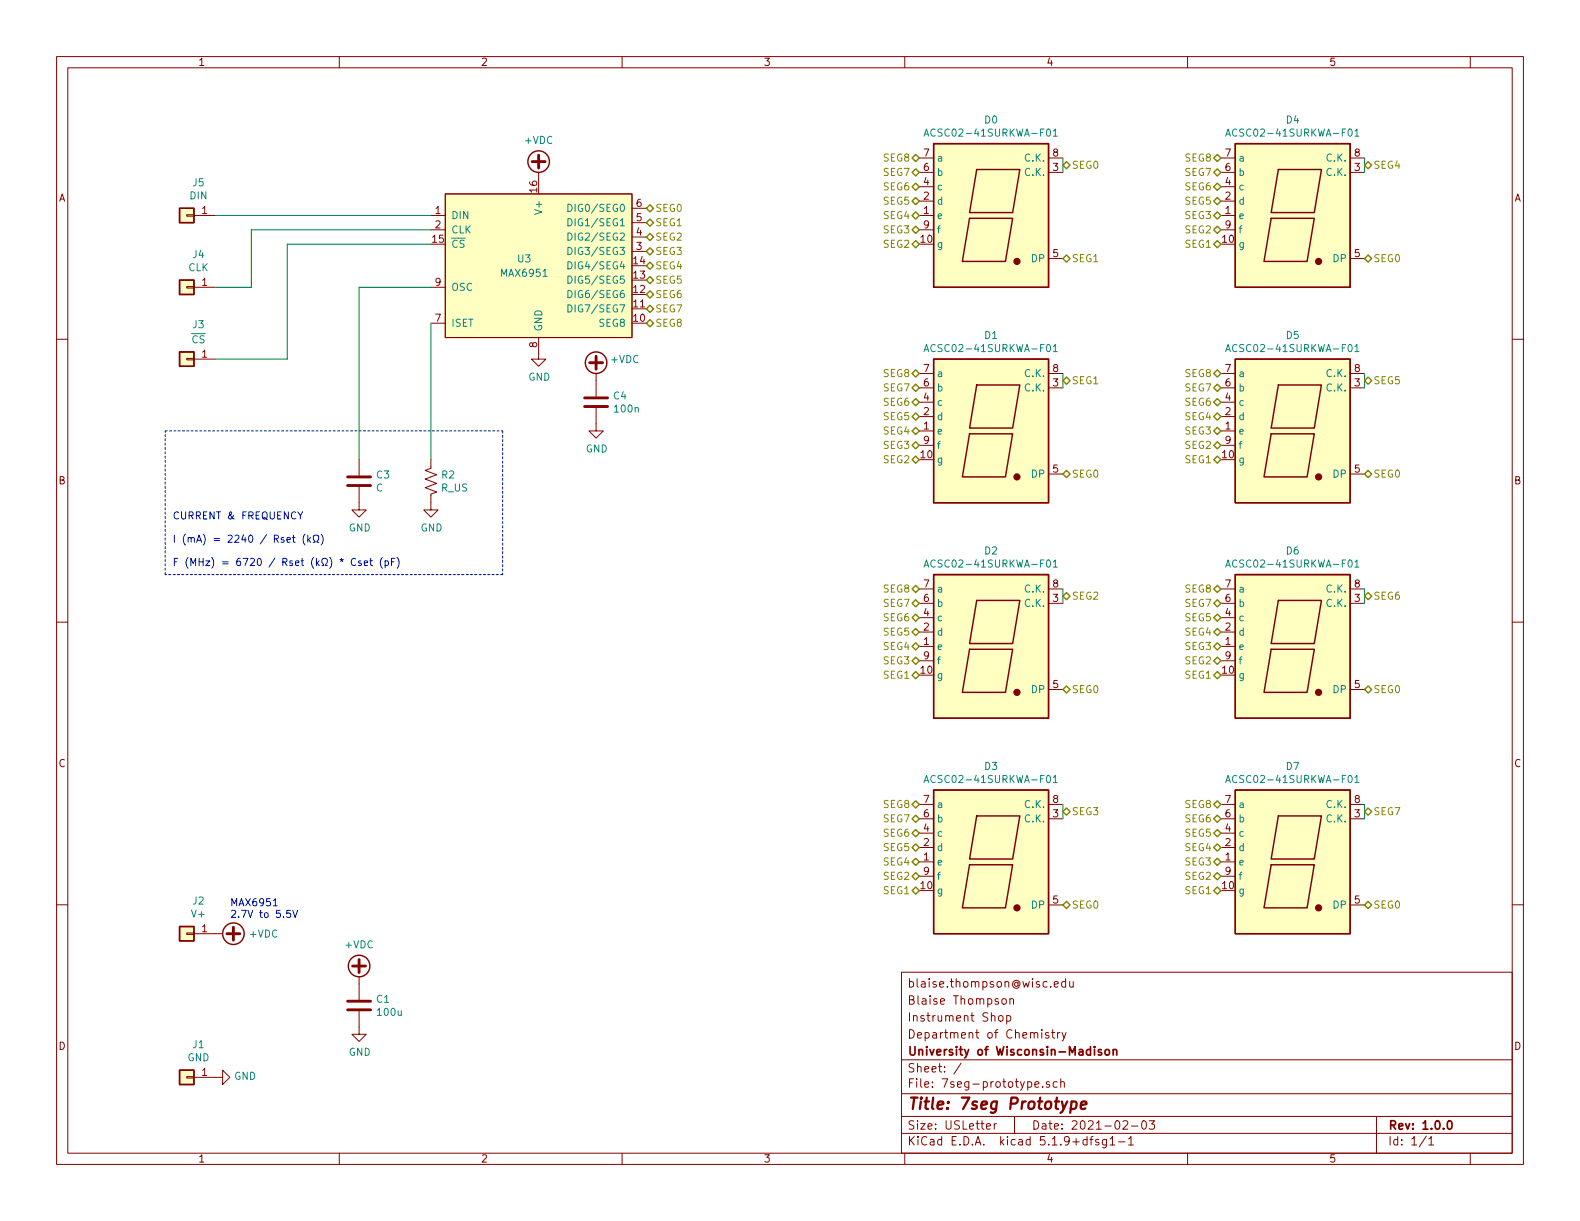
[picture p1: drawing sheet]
EESchema Schematic File Version 4
EELAYER 30 0
EELAYER END
$Descr USLetter 11000 8500
encoding utf-8
Sheet 1 1
Title "7seg Prototype"
Date "2021-02-03"
Rev "1.0.0"
Comp "University of Wisconsin-Madison"
Comment1 "Department of Chemistry"
Comment2 "Instrument Shop"
Comment3 "Blaise Thompson"
Comment4 "blaise.thompson@wisc.edu"
$EndDescr
$Comp
L ACSC02-41SURKWA-F01:ACSC02-41SURKWA-F01 D0
U 1 1
P 6900 1500
F 0 "D0" H 6900 2167 50  0000 C CNN
F 1 "ACSC02-41SURKWA-F01" H 6900 2076 50  0000 C CNN
F 2 "footprints:ACSC02-41SURKWA-F01" H 6900 900 50  0001 C CNN
F 3 "" H 6900 1500 50  0001 C CNN
	1    6900 1500
	1    0    0    -1  
$EndComp
$Comp
L ACSC02-41SURKWA-F01:ACSC02-41SURKWA-F01 D1
U 1 1
P 6900 3000
F 0 "D1" H 6900 3667 50  0000 C CNN
F 1 "ACSC02-41SURKWA-F01" H 6900 3576 50  0000 C CNN
F 2 "footprints:ACSC02-41SURKWA-F01" H 6900 2400 50  0001 C CNN
F 3 "" H 6900 3000 50  0001 C CNN
	1    6900 3000
	1    0    0    -1  
$EndComp
$Comp
L ACSC02-41SURKWA-F01:ACSC02-41SURKWA-F01 D2
U 1 1
P 6900 4500
F 0 "D2" H 6900 5167 50  0000 C CNN
F 1 "ACSC02-41SURKWA-F01" H 6900 5076 50  0000 C CNN
F 2 "footprints:ACSC02-41SURKWA-F01" H 6900 3900 50  0001 C CNN
F 3 "" H 6900 4500 50  0001 C CNN
	1    6900 4500
	1    0    0    -1  
$EndComp
$Comp
L ACSC02-41SURKWA-F01:ACSC02-41SURKWA-F01 D3
U 1 1
P 6900 6000
F 0 "D3" H 6900 6667 50  0000 C CNN
F 1 "ACSC02-41SURKWA-F01" H 6900 6576 50  0000 C CNN
F 2 "footprints:ACSC02-41SURKWA-F01" H 6900 5400 50  0001 C CNN
F 3 "" H 6900 6000 50  0001 C CNN
	1    6900 6000
	1    0    0    -1  
$EndComp
$Comp
L MAX6951:MAX6951 U3
U 1 1
P 3750 1850
F 0 "U3" H 3650 1900 50  0000 C CNN
F 1 "MAX6951" H 3650 1800 50  0000 C CNN
F 2 "Package_SO:QSOP-16_3.9x4.9mm_P0.635mm" H 3750 1850 50  0001 C CNN
F 3 "" H 3750 1850 50  0001 C CNN
	1    3750 1850
	1    0    0    -1  
$EndComp
Wire Wire Line
	3000 1500 1500 1500
Wire Wire Line
	3000 1600 1750 1600
Wire Wire Line
	1750 1600 1750 2000
Wire Wire Line
	1750 2000 1500 2000
Wire Wire Line
	1500 2500 2000 2500
Wire Wire Line
	2000 2500 2000 1700
Wire Wire Line
	2000 1700 3000 1700
$Comp
L power:GND #PWR0111
U 1 1
P 3750 2450
F 0 "#PWR0111" H 3750 2200 50  0001 C CNN
F 1 "GND" H 3755 2277 50  0000 C CNN
F 2 "" H 3750 2450 50  0001 C CNN
F 3 "" H 3750 2450 50  0001 C CNN
	1    3750 2450
	1    0    0    -1  
$EndComp
$Comp
L Device:R_US R2
U 1 1
P 3000 3350
F 0 "R2" H 2932 3396 50  0000 R CNN
F 1 "R_US" H 2932 3305 50  0000 R CNN
F 2 "Resistor_SMD:R_1206_3216Metric_Pad1.30x1.75mm_HandSolder" V 3040 3340 50  0001 C CNN
F 3 "~" H 3000 3350 50  0001 C CNN
	1    3000 3350
	-1   0    0    -1  
$EndComp
Wire Wire Line
	3000 2250 3000 3200
$Comp
L power:GND #PWR0113
U 1 1
P 3000 3500
F 0 "#PWR0113" H 3000 3250 50  0001 C CNN
F 1 "GND" H 3005 3327 50  0000 C CNN
F 2 "" H 3000 3500 50  0001 C CNN
F 3 "" H 3000 3500 50  0001 C CNN
	1    3000 3500
	1    0    0    -1  
$EndComp
$Comp
L Device:C C3
U 1 1
P 2500 3350
F 0 "C3" H 2615 3396 50  0000 L CNN
F 1 "C" H 2615 3305 50  0000 L CNN
F 2 "Capacitor_SMD:C_1206_3216Metric_Pad1.33x1.80mm_HandSolder" H 2538 3200 50  0001 C CNN
F 3 "~" H 2500 3350 50  0001 C CNN
	1    2500 3350
	1    0    0    -1  
$EndComp
$Comp
L power:GND #PWR0114
U 1 1
P 2500 3500
F 0 "#PWR0114" H 2500 3250 50  0001 C CNN
F 1 "GND" H 2505 3327 50  0000 C CNN
F 2 "" H 2500 3500 50  0001 C CNN
F 3 "" H 2500 3500 50  0001 C CNN
	1    2500 3500
	1    0    0    -1  
$EndComp
Wire Wire Line
	2500 3200 2500 2000
Wire Wire Line
	2500 2000 3000 2000
Wire Notes Line
	3500 3000 3500 4000
Wire Notes Line
	3500 4000 1150 4000
Wire Notes Line
	1150 4000 1150 3000
Wire Notes Line
	1150 3000 3500 3000
Wire Wire Line
	7400 1100 7400 1200
Wire Wire Line
	7400 2600 7400 2700
Wire Wire Line
	7400 4100 7400 4200
Wire Wire Line
	7400 5600 7400 5700
Text HLabel 4500 1450 2    50   BiDi ~ 0
SEG0
Text HLabel 4500 1550 2    50   BiDi ~ 0
SEG1
Text HLabel 4500 1650 2    50   BiDi ~ 0
SEG2
Text HLabel 4500 1750 2    50   BiDi ~ 0
SEG3
Text HLabel 4500 1850 2    50   BiDi ~ 0
SEG4
Text HLabel 4500 1950 2    50   BiDi ~ 0
SEG5
Text HLabel 4500 2050 2    50   BiDi ~ 0
SEG6
Text HLabel 7400 1150 2    50   BiDi ~ 0
SEG0
Text HLabel 7400 1800 2    50   BiDi ~ 0
SEG1
Text HLabel 6400 1700 0    50   BiDi ~ 0
SEG2
Text HLabel 6400 1600 0    50   BiDi ~ 0
SEG3
Text HLabel 6400 1500 0    50   BiDi ~ 0
SEG4
Text HLabel 6400 1400 0    50   BiDi ~ 0
SEG5
Text HLabel 6400 1300 0    50   BiDi ~ 0
SEG6
Text HLabel 6400 1200 0    50   BiDi ~ 0
SEG7
Text HLabel 6400 1100 0    50   BiDi ~ 0
SEG8
Text HLabel 7400 2650 2    50   BiDi ~ 0
SEG1
Text HLabel 7400 4150 2    50   BiDi ~ 0
SEG2
Text HLabel 7400 5650 2    50   BiDi ~ 0
SEG3
Text HLabel 7400 3300 2    50   BiDi ~ 0
SEG0
Text HLabel 7400 4800 2    50   BiDi ~ 0
SEG0
Text HLabel 7400 6300 2    50   BiDi ~ 0
SEG0
Text HLabel 6400 3200 0    50   BiDi ~ 0
SEG2
Text HLabel 6400 3100 0    50   BiDi ~ 0
SEG3
Text HLabel 6400 3000 0    50   BiDi ~ 0
SEG4
Text HLabel 6400 2900 0    50   BiDi ~ 0
SEG5
Text HLabel 6400 2800 0    50   BiDi ~ 0
SEG6
Text HLabel 6400 2700 0    50   BiDi ~ 0
SEG7
Text HLabel 6400 2600 0    50   BiDi ~ 0
SEG8
Text HLabel 6400 4100 0    50   BiDi ~ 0
SEG8
Text HLabel 6400 4200 0    50   BiDi ~ 0
SEG7
Text HLabel 6400 4300 0    50   BiDi ~ 0
SEG6
Text HLabel 6400 4400 0    50   BiDi ~ 0
SEG5
Text HLabel 6400 4500 0    50   BiDi ~ 0
SEG4
Text HLabel 6400 4600 0    50   BiDi ~ 0
SEG3
Text HLabel 6400 4700 0    50   BiDi ~ 0
SEG1
Text HLabel 6400 5600 0    50   BiDi ~ 0
SEG8
Text HLabel 6400 5700 0    50   BiDi ~ 0
SEG7
Text HLabel 6400 5800 0    50   BiDi ~ 0
SEG6
Text HLabel 6400 5900 0    50   BiDi ~ 0
SEG5
Text HLabel 6400 6000 0    50   BiDi ~ 0
SEG4
Text HLabel 6400 6100 0    50   BiDi ~ 0
SEG2
Text HLabel 6400 6200 0    50   BiDi ~ 0
SEG1
Text Notes 1200 3950 0    50   ~ 0
CURRENT & FREQUENCY\n\nI (mA) = 2240 / Rset (kΩ)\n\nF (MHz) = 6720 / Rset (kΩ) * Cset (pF)
$Comp
L power:GND #PWR0115
U 1 1
P 4150 2950
F 0 "#PWR0115" H 4150 2700 50  0001 C CNN
F 1 "GND" H 4155 2777 50  0000 C CNN
F 2 "" H 4150 2950 50  0001 C CNN
F 3 "" H 4150 2950 50  0001 C CNN
	1    4150 2950
	1    0    0    -1  
$EndComp
$Comp
L Device:C C4
U 1 1
P 4150 2800
F 0 "C4" H 4265 2846 50  0000 L CNN
F 1 "100n" H 4265 2755 50  0000 L CNN
F 2 "Capacitor_SMD:C_1206_3216Metric_Pad1.33x1.80mm_HandSolder" H 4188 2650 50  0001 C CNN
F 3 "~" H 4150 2800 50  0001 C CNN
	1    4150 2800
	1    0    0    -1  
$EndComp
$Comp
L Connector_Generic:Conn_01x01 J5
U 1 1
P 1300 1500
F 0 "J5" H 1218 1275 50  0000 C CNN
F 1 "DIN" H 1218 1366 50  0000 C CNN
F 2 "TestPoint:TestPoint_THTPad_D3.0mm_Drill1.5mm" H 1300 1500 50  0001 C CNN
F 3 "~" H 1300 1500 50  0001 C CNN
	1    1300 1500
	-1   0    0    1   
$EndComp
$Comp
L Connector_Generic:Conn_01x01 J4
U 1 1
P 1300 2000
F 0 "J4" H 1218 1775 50  0000 C CNN
F 1 "CLK" H 1218 1866 50  0000 C CNN
F 2 "TestPoint:TestPoint_THTPad_D3.0mm_Drill1.5mm" H 1300 2000 50  0001 C CNN
F 3 "~" H 1300 2000 50  0001 C CNN
	1    1300 2000
	-1   0    0    1   
$EndComp
$Comp
L Connector_Generic:Conn_01x01 J3
U 1 1
P 1300 2500
F 0 "J3" H 1218 2263 50  0000 C CNN
F 1 "~CS~" H 1218 2361 50  0000 C CNN
F 2 "TestPoint:TestPoint_THTPad_D3.0mm_Drill1.5mm" H 1300 2500 50  0001 C CNN
F 3 "~" H 1300 2500 50  0001 C CNN
	1    1300 2500
	-1   0    0    1   
$EndComp
$Comp
L Connector_Generic:Conn_01x01 J1
U 1 1
P 1300 7500
F 0 "J1" H 1218 7275 50  0000 C CNN
F 1 "GND" H 1218 7366 50  0000 C CNN
F 2 "TestPoint:TestPoint_THTPad_D3.0mm_Drill1.5mm" H 1300 7500 50  0001 C CNN
F 3 "~" H 1300 7500 50  0001 C CNN
	1    1300 7500
	-1   0    0    1   
$EndComp
$Comp
L Connector_Generic:Conn_01x01 J2
U 1 1
P 1300 6500
F 0 "J2" H 1218 6275 50  0000 C CNN
F 1 "V+" H 1218 6366 50  0000 C CNN
F 2 "TestPoint:TestPoint_THTPad_D3.0mm_Drill1.5mm" H 1300 6500 50  0001 C CNN
F 3 "~" H 1300 6500 50  0001 C CNN
	1    1300 6500
	-1   0    0    1   
$EndComp
$Comp
L power:GND #PWR0101
U 1 1
P 1500 7500
F 0 "#PWR0101" H 1500 7250 50  0001 C CNN
F 1 "GND" V 1505 7372 50  0000 R CNN
F 2 "" H 1500 7500 50  0001 C CNN
F 3 "" H 1500 7500 50  0001 C CNN
	1    1500 7500
	0    -1   -1   0   
$EndComp
$Comp
L power:GND #PWR0102
U 1 1
P 2500 7150
F 0 "#PWR0102" H 2500 6900 50  0001 C CNN
F 1 "GND" H 2505 6977 50  0000 C CNN
F 2 "" H 2500 7150 50  0001 C CNN
F 3 "" H 2500 7150 50  0001 C CNN
	1    2500 7150
	1    0    0    -1  
$EndComp
$Comp
L Device:C C1
U 1 1
P 2500 7000
F 0 "C1" H 2615 7046 50  0000 L CNN
F 1 "100u" H 2615 6955 50  0000 L CNN
F 2 "Capacitor_SMD:C_1206_3216Metric_Pad1.33x1.80mm_HandSolder" H 2538 6850 50  0001 C CNN
F 3 "~" H 2500 7000 50  0001 C CNN
	1    2500 7000
	1    0    0    -1  
$EndComp
$Comp
L ACSC02-41SURKWA-F01:ACSC02-41SURKWA-F01 D4
U 1 1
P 9000 1500
F 0 "D4" H 9000 2167 50  0000 C CNN
F 1 "ACSC02-41SURKWA-F01" H 9000 2076 50  0000 C CNN
F 2 "footprints:ACSC02-41SURKWA-F01" H 9000 900 50  0001 C CNN
F 3 "" H 9000 1500 50  0001 C CNN
	1    9000 1500
	1    0    0    -1  
$EndComp
$Comp
L ACSC02-41SURKWA-F01:ACSC02-41SURKWA-F01 D5
U 1 1
P 9000 3000
F 0 "D5" H 9000 3667 50  0000 C CNN
F 1 "ACSC02-41SURKWA-F01" H 9000 3576 50  0000 C CNN
F 2 "footprints:ACSC02-41SURKWA-F01" H 9000 2400 50  0001 C CNN
F 3 "" H 9000 3000 50  0001 C CNN
	1    9000 3000
	1    0    0    -1  
$EndComp
$Comp
L ACSC02-41SURKWA-F01:ACSC02-41SURKWA-F01 D6
U 1 1
P 9000 4500
F 0 "D6" H 9000 5167 50  0000 C CNN
F 1 "ACSC02-41SURKWA-F01" H 9000 5076 50  0000 C CNN
F 2 "footprints:ACSC02-41SURKWA-F01" H 9000 3900 50  0001 C CNN
F 3 "" H 9000 4500 50  0001 C CNN
	1    9000 4500
	1    0    0    -1  
$EndComp
$Comp
L ACSC02-41SURKWA-F01:ACSC02-41SURKWA-F01 D7
U 1 1
P 9000 6000
F 0 "D7" H 9000 6667 50  0000 C CNN
F 1 "ACSC02-41SURKWA-F01" H 9000 6576 50  0000 C CNN
F 2 "footprints:ACSC02-41SURKWA-F01" H 9000 5400 50  0001 C CNN
F 3 "" H 9000 6000 50  0001 C CNN
	1    9000 6000
	1    0    0    -1  
$EndComp
Text HLabel 4500 2150 2    50   BiDi ~ 0
SEG7
Text HLabel 4500 2250 2    50   BiDi ~ 0
SEG8
Text HLabel 9500 6300 2    50   BiDi ~ 0
SEG0
Text HLabel 9500 4800 2    50   BiDi ~ 0
SEG0
Text HLabel 9500 3300 2    50   BiDi ~ 0
SEG0
Text HLabel 9500 1800 2    50   BiDi ~ 0
SEG0
Text HLabel 9500 1150 2    50   BiDi ~ 0
SEG4
Text HLabel 9500 2650 2    50   BiDi ~ 0
SEG5
Text HLabel 9500 4150 2    50   BiDi ~ 0
SEG6
Text HLabel 9500 5650 2    50   BiDi ~ 0
SEG7
Wire Wire Line
	9500 5600 9500 5700
Wire Wire Line
	9500 4100 9500 4200
Wire Wire Line
	9500 2600 9500 2700
Wire Wire Line
	9500 1100 9500 1200
Text HLabel 8500 1100 0    50   BiDi ~ 0
SEG8
Text HLabel 8500 1200 0    50   BiDi ~ 0
SEG7
Text HLabel 8500 1300 0    50   BiDi ~ 0
SEG6
Text HLabel 8500 1400 0    50   BiDi ~ 0
SEG5
Text HLabel 8500 1500 0    50   BiDi ~ 0
SEG3
Text HLabel 8500 1600 0    50   BiDi ~ 0
SEG2
Text HLabel 8500 1700 0    50   BiDi ~ 0
SEG1
Text HLabel 8500 2600 0    50   BiDi ~ 0
SEG8
Text HLabel 8500 2700 0    50   BiDi ~ 0
SEG7
Text HLabel 8500 2800 0    50   BiDi ~ 0
SEG6
Text HLabel 8500 2900 0    50   BiDi ~ 0
SEG4
Text HLabel 8500 3000 0    50   BiDi ~ 0
SEG3
Text HLabel 8500 3100 0    50   BiDi ~ 0
SEG2
Text HLabel 8500 3200 0    50   BiDi ~ 0
SEG1
Text HLabel 8500 4700 0    50   BiDi ~ 0
SEG1
Text HLabel 8500 4600 0    50   BiDi ~ 0
SEG2
Text HLabel 8500 4500 0    50   BiDi ~ 0
SEG3
Text HLabel 8500 4400 0    50   BiDi ~ 0
SEG4
Text HLabel 8500 4300 0    50   BiDi ~ 0
SEG5
Text HLabel 8500 4200 0    50   BiDi ~ 0
SEG7
Text HLabel 8500 4100 0    50   BiDi ~ 0
SEG8
Text HLabel 8500 6200 0    50   BiDi ~ 0
SEG1
Text HLabel 8500 6100 0    50   BiDi ~ 0
SEG2
Text HLabel 8500 6000 0    50   BiDi ~ 0
SEG3
Text HLabel 8500 5900 0    50   BiDi ~ 0
SEG4
Text HLabel 8500 5800 0    50   BiDi ~ 0
SEG5
Text HLabel 8500 5700 0    50   BiDi ~ 0
SEG6
Text HLabel 8500 5600 0    50   BiDi ~ 0
SEG8
$Comp
L power:+VDC #PWR0103
U 1 1
P 1500 6500
F 0 "#PWR0103" H 1500 6400 50  0001 C CNN
F 1 "+VDC" V 1500 6730 50  0000 L CNN
F 2 "" H 1500 6500 50  0001 C CNN
F 3 "" H 1500 6500 50  0001 C CNN
	1    1500 6500
	0    1    1    0   
$EndComp
$Comp
L power:+VDC #PWR0104
U 1 1
P 2500 6850
F 0 "#PWR0104" H 2500 6750 50  0001 C CNN
F 1 "+VDC" H 2500 7125 50  0000 C CNN
F 2 "" H 2500 6850 50  0001 C CNN
F 3 "" H 2500 6850 50  0001 C CNN
	1    2500 6850
	1    0    0    -1  
$EndComp
$Comp
L power:+VDC #PWR0105
U 1 1
P 3750 1250
F 0 "#PWR0105" H 3750 1150 50  0001 C CNN
F 1 "+VDC" H 3750 1525 50  0000 C CNN
F 2 "" H 3750 1250 50  0001 C CNN
F 3 "" H 3750 1250 50  0001 C CNN
	1    3750 1250
	1    0    0    -1  
$EndComp
$Comp
L power:+VDC #PWR0106
U 1 1
P 4150 2650
F 0 "#PWR0106" H 4150 2550 50  0001 C CNN
F 1 "+VDC" H 4350 2800 50  0000 C CNN
F 2 "" H 4150 2650 50  0001 C CNN
F 3 "" H 4150 2650 50  0001 C CNN
	1    4150 2650
	1    0    0    -1  
$EndComp
Text Notes 1600 6400 0    50   ~ 0
MAX6951 \n2.7V to 5.5V
$EndSCHEMATC
